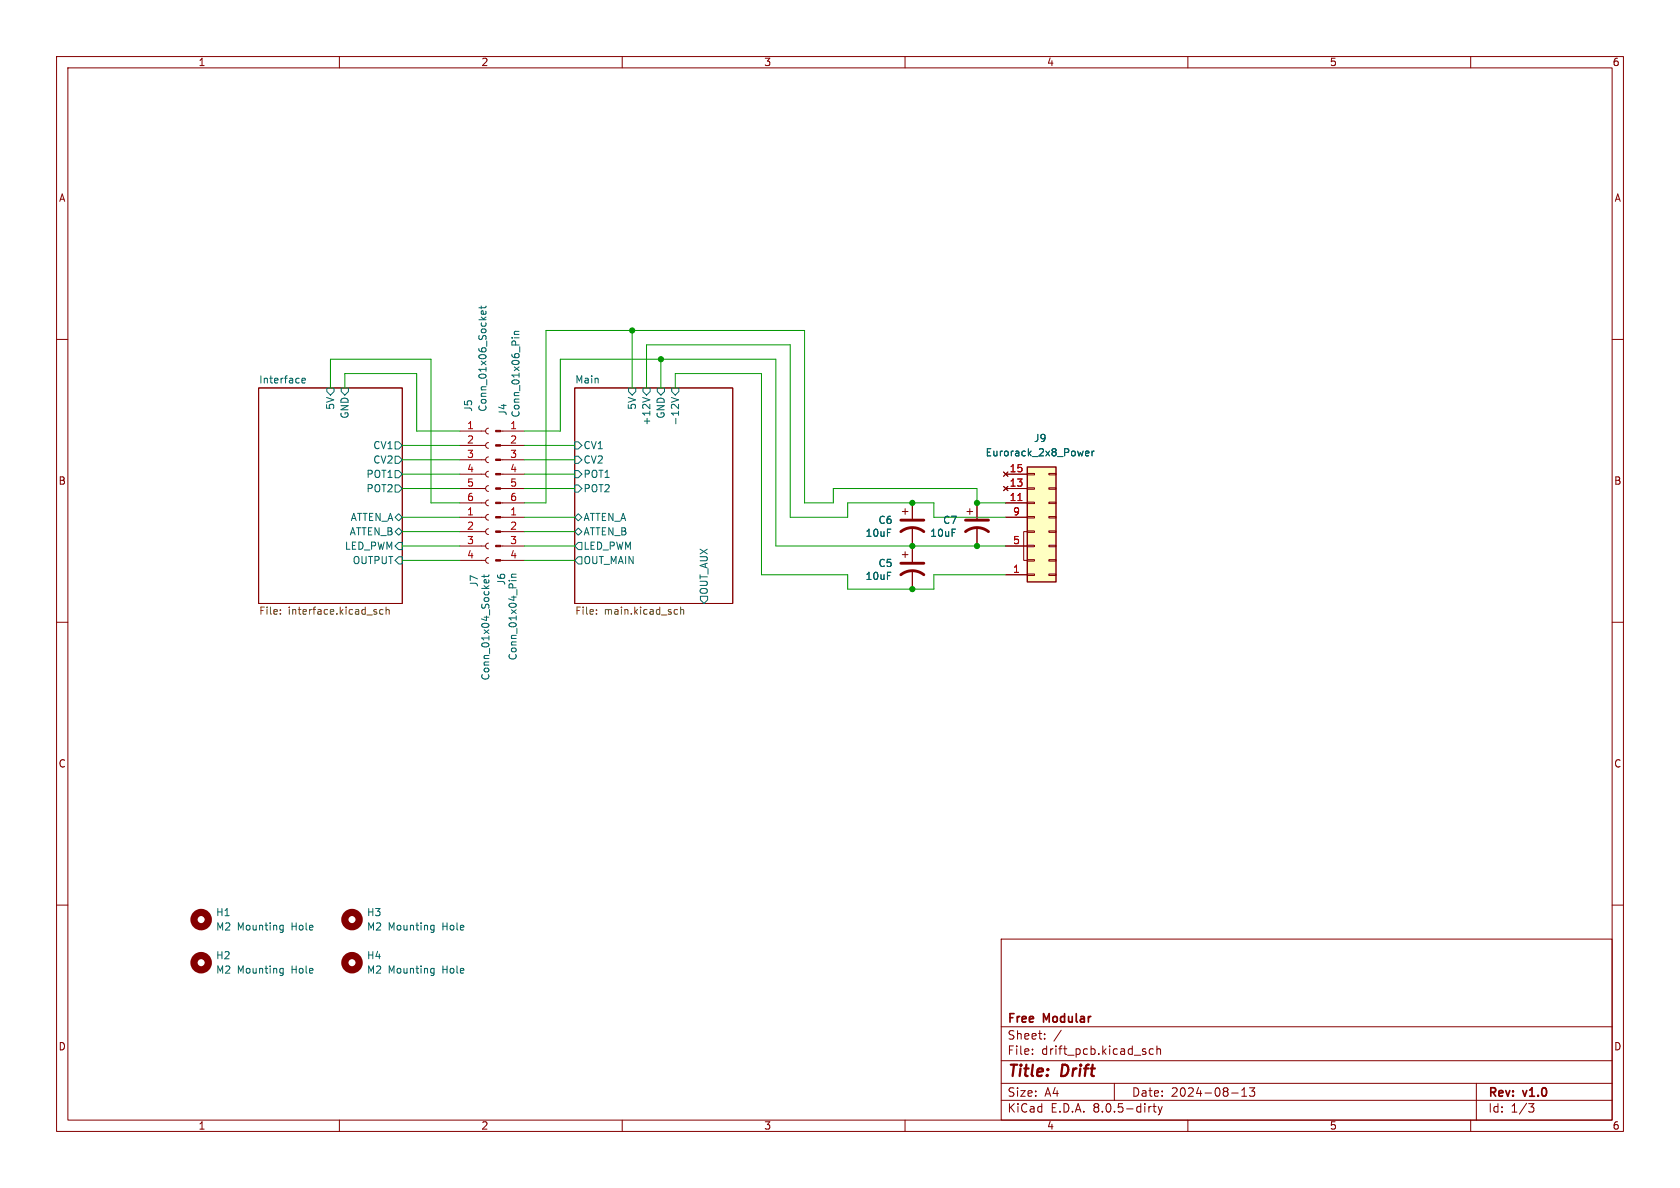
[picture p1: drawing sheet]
<svg xmlns="http://www.w3.org/2000/svg" width="297mm" height="210mm" viewBox="0 0 297 210" stroke-linecap="round" stroke-linejoin="round" font-family="sans-serif">
<g fill="none" stroke="#840000" stroke-width=".18">
<path d="M10 10h277v190h-277zM12 12h273v186h-273zM60 10v2M110 10v2M160 10v2M210 10v2M260 10v2M10 60h2M285 60h2M45.7 68.6h25.4v38.1h-25.4zM88.5 78.7h4.2M88.5 76.2h4.2"/>
<path d="M101.6 68.6h27.9v38.1h-27.9zM88.5 88.9h4.2M88.5 86.4h4.2M88.5 83.8h4.2M88.5 81.3h4.2M159.5 98h1M160 97.5v1.1M161.3 96.5v2.8M10 110h2M161.3 100.8v3.3M285 110h2M10 160h2"/>
<path d="M285 160h2M177 166h108v32h-108zM60 198v2M110 198v2M160 198v2M177 194.5h108M177 191.5h108M177 187.5h108M177 181.5h108M182.5 186.3v.1M182.5 185.5v.1M184.7 183.6v.1"/>
<path d="M184.7 182.8v.1M187.6 182.1l-1.3 2M197 191.5v3M202.5 186v.3M203.5 195.6l-.3 .1M203.8 195.6h.6M203.9 185.5l-.4-.1-.3 .3v.4l.1 .2h.6M204 195.1v1.3l.4 .2M204.5 185.5l.2-.1 .4 .1 .1 .9M204.5 184.9v1.5M204.7 195.6l.4 1M205.1 196.6l-.1 .4-.3 .1"/>
<path d="M205.5 195.6l-.4 1M210 198v2M217.7 193.2h1.2M219.5 193.8h.9M219.5 192.7l.5-.4v1.5M220.9 192.3h.9l-.5 .6 .4 .1v.7l-.2 .1h-.4l-.2-.1M260 198v2M261 191.5v6.5M270.2 195.1h1l-.5 .6 .4 .1 .1 .5-.3 .3h-.4"/>
</g>
<g fill="none" stroke="#006464" stroke-width=".18">
<path d="M90.5 59.7h.1M90.9 59.7h.9M90.9 59.1h.9M91.8 58.6h-.8l-.1 .3 .1 .2M53.4 67.3l.6-.1-.1-.3h-.3l-.2 .1v.6h.5M57.8 68.6h1.3v.6l-.7 .7-.6-.7zM60.3 68.6h1.3v.6l-.6 .7-.7-.7zM69.8 78.1h.7l.6 .6-.6 .7h-.7zM101.6 78.1h.6l.7 .6-.7 .7h-.6zM111.1 68.6h1.3v.6l-.6 .7-.7-.7zM113.6 70.3l1.3 .4M113.7 68.6h1.2v.6l-.6 .7-.6-.7z"/>
<path d="M116.2 68.6h1.3v.6l-.7 .7-.6-.7zM118.7 70.3l1.3 .4-1.3 .4M118.7 68.6h1.3v.6l-.6 .7-.7-.7zM69.8 80.6h.7l.6 .7-.6 .6h-.7zM69.8 94l.7-.7 .6 .7-.6 .6zM69.8 91.4l.7-.6 .6 .6-.6 .7zM69.8 85.7h.7l.6 .7-.6 .6h-.7zM69.8 83.2h.7l.6 .6-.6 .7h-.7zM69.8 96.5l.7-.6h.6v1.3h-.6zM70.5 98.4h.6v1.3h-.6l-.7-.6zM101.6 83.2h.6l.7 .6-.7 .7h-.6zM101.6 85.7h.6l.7 .7-.7 .6h-.6z"/>
<path d="M101.6 80.6h.6l.7 .7-.7 .6h-.6zM101.6 91.4l.6-.6 .7 .6-.7 .7zM101.6 94l.6-.7 .7 .7-.7 .6zM102.2 98.4h.7v1.3h-.7l-.6-.6zM102.2 95.9h.7v1.3h-.7l-.6-.7zM123.8 105.4h1.3v.6l-.6 .7-.7-.7z"/>
</g>
<path d="M49.6 108.5v.1M49.6 107.8v.1M66.6 108.2v.3M67.7 107.8l-.4-.1-.2 .3 .1 .5h.5M68.3 107.9l.1-.2 .3 .1 .1 .8M68.3 107.3v1.3M105.4 108.5v.1M105.4 107.8v.1M119.4 107.7l.4 .1M119.8 108.5l-.4 .1M120.3 107.9l.2-.2 .3 .1 .1 .8M120.3 107.3v1.3" fill="none" stroke="#725600" stroke-width=".18"/>
<g fill="#840000" stroke="#840000" stroke-width=".18">
<path d="M87.6 88.8h.9v.2h-.9z"/>
<path d="M87.6 86.2h.9v.3h-.9z"/>
<path d="M87.6 83.7h.9v.2h-.9z"/>
<path d="M87.6 81.2h.9v.2h-.9z"/>
<path d="M87.6 78.6h.9v.3h-.9z"/>
<path d="M87.6 76.1h.9v.2h-.9z"/>
</g>
<path d="M159.3 99.6h4M159.3 101.6a3.3 3.3 0 0 1 4 0" fill="none" stroke="#840000" stroke-width=".51"/>
<path d="M181.6 82.6h5.1v20.3h-5.1z" fill="#ffffc2"/>
<g fill="none" stroke="#840000" stroke-width=".18">
<path d="M81.3 78.7h4.6M81.3 76.2h4.6M86.4 78.2l-.4 .2-.1 .3 .1 .4 .4 .1M86.4 75.7l-.4 .1-.1 .4 .1 .4 .4 .1M81.3 88.9h4.6M81.3 86.4h4.6M81.3 83.8h4.6M81.3 96.5h4.6M81.3 91.4h4.6M81.3 99.1h4.6M81.3 94h4.6M81.3 81.3h4.6"/>
<path d="M86.4 98.6l-.4 .1-.1 .4 .1 .3 .4 .2M86.4 96l-.4 .2-.1 .3 .1 .4 .4 .1M86.4 93.5l-.4 .1-.1 .4 .1 .3 .4 .2M86.4 90.9l-.4 .2-.1 .3 .1 .4 .4 .1M86.4 88.4l-.4 .1-.1 .4 .1 .4 .4 .1M86.4 85.9l-.4 .1-.1 .4 .1 .3 .4 .2M86.4 83.3l-.4 .2-.1 .3 .1 .4 .4 .1M86.4 80.8l-.4 .1-.1 .4 .1 .3 .4 .2M88.5 96.5h4.2M88.5 91.4h4.2M88.5 99.1h4.2M88.5 94h4.2"/>
<path d="M159.5 90.4h1M160 89.9v1M161.3 88.9v2.8M161.3 93.2v6.1M170.9 90.4h1.1M171.4 89.9v1M172.7 88.9v2.8M172.7 93.2v3.3M177.4 86l.8 .7M177.4 83.4l.8 .8M177.8 88.9h3.8M177.8 86.4h3.8"/>
<path d="M177.8 83.8h3.8M177.8 96.5h3.8M177.8 91.4h3.8M178.2 86l-.8 .7M178.2 83.4l-.8 .8M181.6 83.7h1.3v.2h-1.3zM181.6 86.2h1.3v.3h-1.3zM181.6 88.8h1.3v.2h-1.3zM181.6 91.3h1.3v.3h-1.3zM181.6 93.9h1.3v.2h-1.3zM181.6 96.4h1.3v.2h-1.3zM181.6 98.9h1.3v.3h-1.3z"/>
<path d="M181.6 94h-.6v5.1h.6M185.4 83.7h1.3v.2h-1.3zM185.4 86.2h1.3v.3h-1.3zM185.4 88.8h1.3v.2h-1.3zM185.4 91.3h1.3v.3h-1.3zM185.4 93.9h1.3v.2h-1.3zM185.4 96.4h1.3v.2h-1.3zM185.4 98.9h1.3v.3h-1.3zM161.3 100.8v3.3M177.8 101.6h3.8M181.6 101.5h1.3v.2h-1.3zM185.4 101.5h1.3v.2h-1.3z"/>
</g>
<path d="M181.6 82.6h5.1v20.3h-5.1z" fill="none" stroke="#840000" stroke-width=".25"/>
<path d="M179.9 88.5h.8" fill="none" stroke="#a90000" stroke-width=".18"/>
<g fill="none" stroke="#006464" stroke-width=".18">
<path d="M85.1 54.1v.5M85.9 55v.4l-.2 .2-.6-.1v-.5l.3-.1 .1 .7M85.9 54.1l-.2 .3h-1M193.1 79.7v.9M193.4 79.7l-.3 .3M191.9 80.2l.6-.2v-.2l-.4-.1-.2 .2 .1 .6h.5M85.6 101.6v.5M86.4 102.5v.4l-.1 .1h-.7v-.5l.3-.1 .1 .6M86.4 101.6l-.1 .3h-1.1M90.4 102.6h.9M90.4 102h.9M91.3 101.5l-.8 .1-.1 .3 .1 .1"/>
<path d="M49.7 171.2h.4M49.7 163.6h.4M50.1 171.2v1l-.2 .2-.3 .1M50.1 172h-.4M50.1 163.6v1l-.2 .2h-.3M50.1 164.3l-.4 .1M76.4 171.2h.3M76.4 163.6h.3M76.7 163.6v1l-.1 .2h-.3M76.7 171.2v1l-.1 .2-.3 .1M76.7 172h-.3M76.7 164.3l-.3 .1"/>
</g>
<g fill="#840000" stroke="#840000" stroke-width=".18">
<path d="M87.6 98.9h.9v.3h-.9z"/>
<path d="M87.6 96.4h.9v.2h-.9z"/>
<path d="M87.6 93.9h.9v.2h-.9z"/>
<path d="M87.6 91.3h.9v.3h-.9z"/>
</g>
<path d="M159.3 94a3.3 3.3 0 0 1 4 0M159.3 91.9h4M170.7 94a3.3 3.3 0 0 1 4.1 0M170.7 91.9h4.1" fill="none" stroke="#840000" stroke-width=".51"/>
<g fill="none" stroke="#840000" stroke-width="1.3">
<circle cx="35.6" cy="162.6" r="1.27"/>
<circle cx="35.6" cy="170.2" r="1.27"/>
<circle cx="62.2" cy="162.6" r="1.27"/>
<circle cx="62.2" cy="170.2" r="1.27"/>
</g>
<g fill="none" stroke="#009600" stroke-width=".18">
<path d="M111.8 58.4v10.2M58.4 68.6v-5.1h17.8v25.4h5.1M61 68.6v-2.6h12.7v10.2h7.6M71.1 78.7h10.2M92.7 78.7h8.9M92.7 76.2h6.4v-12.7h38.1v33h40.6M114.3 68.6v-7.6h25.4v30.4h10.2v-2.5h15.2v2.5h12.7M116.8 63.5v5.1M119.4 68.6v-2.6h15.2v35.6h15.3v2.5h15.2v-2.5h12.7M71.1 91.4h10.2M71.1 94h10.2M71.1 83.8h10.2"/>
<path d="M71.1 86.4h10.2M71.1 81.3h10.2M71.1 96.5h10.2M71.1 99.1h10.2M92.7 88.9h3.8v-30.5h45.7v30.5h5.1v-2.5h25.4v2.5h5.1M92.7 91.4h8.9M92.7 94h8.9M92.7 83.8h8.9M92.7 86.4h8.9M92.7 81.3h8.9M92.7 96.5h8.9M92.7 99.1h8.9"/>
</g>
<g fill="#009600" stroke="#009600" stroke-width=".18">
<circle cx="172.7" cy="96.5" r=".46"/>
<circle cx="161.3" cy="88.9" r=".46"/>
<circle cx="116.8" cy="63.5" r=".46"/>
<circle cx="161.3" cy="96.5" r=".46"/>
<circle cx="161.3" cy="104.1" r=".46"/>
<circle cx="172.7" cy="88.9" r=".46"/>
<circle cx="111.8" cy="58.4" r=".46"/>
</g>
<g font-size="2.8" fill="#840000">
<text x="178" y="190.9">Title:</text>
<text x="187.7" y="190.9">Drift</text>
</g>
<g font-size="2.1" fill="#840000">
<text x="178" y="184">Sheet:</text>
<text x="178" y="181.2">Free</text>
<text x="184.5" y="181.2">Modular</text>
<text x="178" y="186.7">File:</text>
<text x="184.1" y="186.7">drift_pcb.kicad_sch</text>
<text x="178" y="196.9">KiCad</text>
<text x="178" y="194.1">Size:</text>
<text x="184.7" y="194.1">A4</text>
<text x="185.7" y="196.9">E.D.A.</text>
<text x="193.3" y="196.9">8.0.5-dirty</text>
<text x="200" y="194.1">Date:</text>
<text x="207" y="194.1">2024-08-13</text>
<text x="263" y="194.3">Rev:</text>
<text x="263" y="196.9">Id:</text>
<text x="267.1" y="196.9">1/3</text>
<text x="269.4" y="194.3">v1.0</text>
</g>
<g font-size="1.8" fill="#840000">
<text x="35" y="11.9">1</text>
<text x="85" y="11.9">2</text>
<text x="135" y="11.9">3</text>
<text x="185" y="11.9">4</text>
<text x="235" y="11.9">5</text>
<text x="285" y="11.9">6</text>
<text x="10.3" y="35.9">A</text>
<text x="285.3" y="35.9">A</text>
<text x="10.3" y="85.9">B</text>
<text x="285.3" y="85.9">B</text>
<text x="10.3" y="135.9">C</text>
<text x="285.3" y="135.9">C</text>
<text x="10.3" y="185.9">D</text>
<text x="285.3" y="185.9">D</text>
<text x="35" y="199.9">1</text>
<text x="85" y="199.9">2</text>
<text x="135" y="199.9">3</text>
<text x="185" y="199.9">4</text>
<text x="235" y="199.9">5</text>
<text x="285" y="199.9">6</text>
</g>
<g font-size="1.8" fill="#006464">
<text x="45.7" y="67.9">Interface</text>
<text x="101.6" y="67.9">Main</text>
<text x="59.3" y="72.5" transform="rotate(-90 59.3 72.5)">5V</text>
<text x="61.8" y="74.1" transform="rotate(-90 61.8 74.1)">GND</text>
<text x="83.7" y="72.9" transform="rotate(-90 83.7 72.9)">J5</text>
<text x="86.2" y="72.9" transform="rotate(-90 86.2 72.9)">Conn_01x06_Socket</text>
<text x="89.8" y="73.6" transform="rotate(-90 89.8 73.6)">J4</text>
<text x="92" y="73.9" transform="rotate(-90 92 73.9)">Conn_01x06_Pin</text>
<text x="112.6" y="72.5" transform="rotate(-90 112.6 72.5)">5V</text>
<text x="115.2" y="75.3" transform="rotate(-90 115.2 75.3)">+12V</text>
<text x="117.7" y="74.1" transform="rotate(-90 117.7 74.1)">GND</text>
<text x="120.2" y="75.3" transform="rotate(-90 120.2 75.3)">-12V</text>
<text x="65.9" y="79.6">CV1</text>
<text x="65.9" y="82.1">CV2</text>
<text x="103.1" y="79.6">CV1</text>
<text x="103.1" y="82.1">CV2</text>
<text x="174.1" y="80.9">Eurorack_2x8_Power</text>
<text x="182.7" y="78.3">J9</text>
<text x="64.7" y="87.2">POT2</text>
<text x="64.7" y="84.7">POT1</text>
<text x="103.1" y="84.7">POT1</text>
<text x="103.1" y="87.2">POT2</text>
<text x="61.7" y="94.8">ATTEN_B</text>
<text x="61.9" y="92.3">ATTEN_A</text>
<text x="103.1" y="92.3">ATTEN_A</text>
<text x="103.1" y="94.8">ATTEN_B</text>
<text x="152.9" y="95.1">10uF</text>
<text x="155.2" y="92.8">C6</text>
<text x="164.3" y="95.1">10uF</text>
<text x="166.6" y="92.8">C7</text>
<text x="60.9" y="97.4">LED_PWM</text>
<text x="62.3" y="99.9">OUTPUT</text>
<text x="103.1" y="99.9">OUT_MAIN</text>
<text x="103.1" y="97.4">LED_PWM</text>
<text x="155.2" y="100.4">C5</text>
<text x="84.7" y="103.9" transform="rotate(-90 84.7 103.9)">J7</text>
<text x="89.5" y="103.6" transform="rotate(-90 89.5 103.6)">J6</text>
<text x="125.3" y="105.2" transform="rotate(-90 125.3 105.2)">OUT_AUX</text>
<text x="152.9" y="102.7">10uF</text>
<text x="91.5" y="116.8" transform="rotate(-90 91.5 116.8)">Conn_01x04_Pin</text>
<text x="86.7" y="120.4" transform="rotate(-90 86.7 120.4)">Conn_01x04_Socket</text>
<text x="38.1" y="164.7">M2</text>
<text x="38.1" y="162.2">H1</text>
<text x="41.9" y="164.7">Mounting</text>
<text x="51.6" y="164.7">Hole</text>
<text x="64.8" y="164.7">M2</text>
<text x="64.8" y="162.2">H3</text>
<text x="68.6" y="164.7">Mounting</text>
<text x="78.3" y="164.7">Hole</text>
<text x="38.1" y="172.3">M2</text>
<text x="38.1" y="169.8">H2</text>
<text x="41.9" y="172.3">Mounting</text>
<text x="51.6" y="172.3">Hole</text>
<text x="64.8" y="172.3">M2</text>
<text x="64.8" y="169.8">H4</text>
<text x="68.6" y="172.3">Mounting</text>
<text x="78.3" y="172.3">Hole</text>
</g>
<g font-size="1.8" fill="#a90000">
<text x="82.5" y="75.9">1</text>
<text x="90.1" y="75.9">1</text>
<text x="82.5" y="78.5">2</text>
<text x="82.5" y="81">3</text>
<text x="82.5" y="83.6">4</text>
<text x="90.1" y="78.5">2</text>
<text x="90.1" y="81">3</text>
<text x="90.1" y="83.6">4</text>
<text x="178.4" y="83.6">15</text>
<text x="82.5" y="86.1">5</text>
<text x="82.5" y="88.6">6</text>
<text x="90.1" y="86.1">5</text>
<text x="90.1" y="88.6">6</text>
<text x="178.4" y="88.6">11</text>
<text x="178.4" y="86.1">13</text>
<text x="82.5" y="91.2">1</text>
<text x="82.5" y="93.7">2</text>
<text x="90.1" y="91.2">1</text>
<text x="90.1" y="93.7">2</text>
<text x="179" y="91.2">9</text>
<text x="82.5" y="96.3">3</text>
<text x="82.5" y="98.8">4</text>
<text x="90.1" y="96.3">3</text>
<text x="90.1" y="98.8">4</text>
<text x="179" y="101.3">1</text>
<text x="179" y="96.3">5</text>
</g>
<g font-size="1.8" fill="#725600">
<text x="45.7" y="109">File:</text>
<text x="50.9" y="109">interface.kicad_sch</text>
<text x="101.6" y="109">File:</text>
<text x="106.8" y="109">main.kicad_sch</text>
</g>
</svg>
